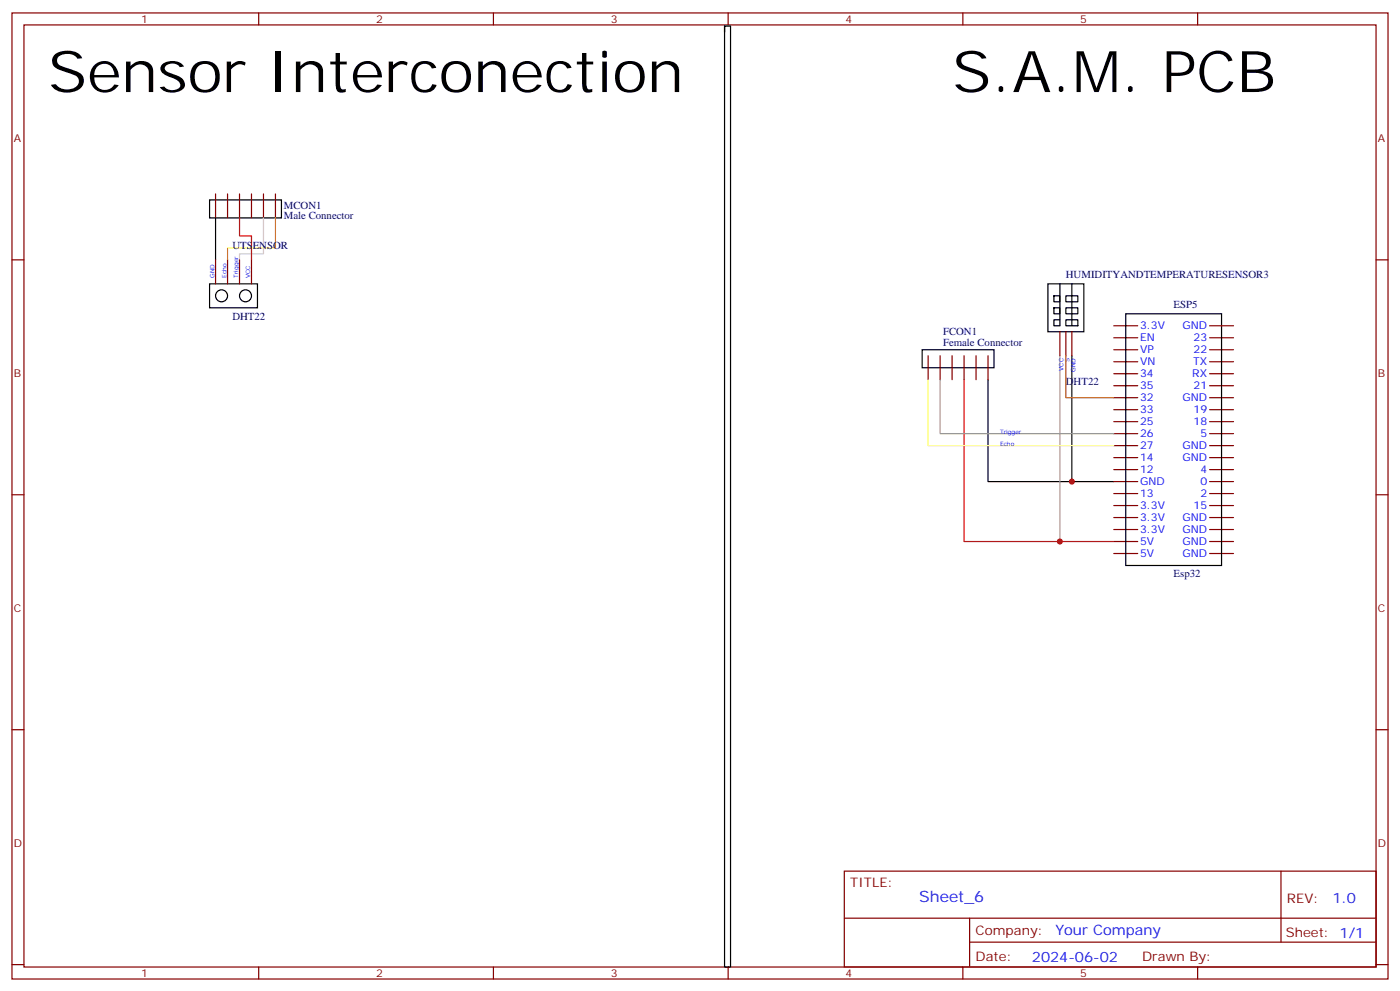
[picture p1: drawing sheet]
<svg xmlns="http://www.w3.org/2000/svg" width="412mm" height="292mm" viewBox="0 0 412 292" stroke-linecap="round" stroke-linejoin="round" font-family="sans-serif">
<g fill="none" stroke="#870000" stroke-width=".35">
<path d="M3.5 3.8h405.4v284.3h-405.4zM7.1 7.3h398.2v277.3h-398.2zM76.2 3.8v3.5M145.3 3.8v3.5M214.5 3.8v3.5M283.6 3.8v3.5M352.8 3.8v3.5M63.5 57.1v7M67 57.1v7M70.6 57.1v7M74.1 57.1v7M77.6 57.1v7"/>
<path d="M81.1 57.1v7M3.5 76.5h3.6M63.5 76.5v7M67 76.5v7M70.6 76.5v7M74.1 76.5v7M405.3 76.5h3.6M312.2 97.6v7.1M314 97.6v7.1M315.7 97.6v7.1M328.1 99.4h7M328.1 95.9h7"/>
<path d="M356.3 99.4h7.1M356.3 95.9h7.1M273.4 104.7v7.1M276.9 104.7v7.1M280.5 104.7v7.1M284 104.7v7.1M287.5 104.7v7.1M291 104.7v7.1M328.1 102.9h7M328.1 106.5h7M328.1 110h7M328.1 113.5h7"/>
<path d="M328.1 117.1h7M356.3 102.9h7.1M356.3 106.5h7.1M356.3 110h7.1M356.3 113.5h7.1M356.3 117.1h7.1M328.1 120.6h7M328.1 124.1h7M328.1 134.7h7M328.1 138.2h7M328.1 131.2h7M328.1 127.6h7"/>
<path d="M356.3 120.6h7.1M356.3 124.1h7.1M356.3 134.7h7.1M356.3 138.2h7.1M356.3 131.2h7.1M356.3 127.6h7.1M3.5 145.6h3.6M328.1 141.7h7M328.1 145.3h7M328.1 148.8h7M328.1 152.3h7M328.1 155.9h7"/>
<path d="M328.1 159.4h7M356.3 141.7h7.1M356.3 145.3h7.1M356.3 148.8h7.1M356.3 152.3h7.1M356.3 155.9h7.1M356.3 159.4h7.1M405.3 145.6h3.6M328.1 162.9h7M356.3 162.9h7.1M3.5 214.8h3.6M405.3 214.8h3.6"/>
<path d="M248.7 256.4h156.6v28.2h-156.6zM377.3 256.4v20.9M248.7 270.2h156.5M285.6 277.3h119.6M285.6 270.2v14.2M3.5 283.9h3.6M76.2 284.6v3.5M145.3 284.6v3.5M214.5 284.6v3.5M283.6 284.6v3.5M352.8 284.6v3.5M405.3 283.9h3.6"/>
</g>
<path d="M70.6 64.1v5.3h3.5v7.1M284 111.8v47.6h44.1" fill="none" stroke="#f00" stroke-width=".35"/>
<g fill="none" stroke="#000" stroke-width=".35">
<path d="M61.7 58.8h21.2v5.3h-21.2zM63.5 64.1v12.4M61.7 83.5h14.1v7.1h-14.1zM308.7 83.5h10.6v14.1h-10.6zM310.4 87.1h1.8v1.7h-1.8zM310.4 90.6h1.8v1.8h-1.8zM312.2 83.5v12.4h-1.8v-1.8h1.8M314 87.1h3.5v1.7h-3.5zM314 90.6h3.5v1.8h-3.5zM314 94.1h3.5v1.8h-3.5zM315.7 83.5v12.4M331.6 92.4h28.2v74h-28.2z"/>
<path d="M271.6 102.9h21.2v5.3h-21.2zM291 111.8v29.9h37.1M315.7 104.7v37"/>
<circle cx="65.3" cy="87.1" r="1.76"/>
<circle cx="72.3" cy="87.1" r="1.76"/>
</g>
<path d="M276.9 111.8v15.8h51.2M312.2 104.7v54.7" fill="none" stroke="#999" stroke-width=".35"/>
<path d="M314 104.7v12.4h14.1" fill="none" stroke="#c60" stroke-width=".35"/>
<path d="M273.4 111.8v19.4h54.7" fill="none" stroke="#ff6" stroke-width=".35"/>
<path d="M81.1 64.1v8.9h-14.1v3.5" fill="none" stroke="#ff0" stroke-width=".35"/>
<path d="M77.6 64.1v10.6h-7v1.8" fill="none" stroke="#ccc" stroke-width=".35"/>
<g fill="#c00">
<circle cx="312.2" cy="159.4" r=".88"/>
<circle cx="315.7" cy="141.7" r=".88"/>
</g>
<path d="M213.4 7.7v276.9h1.8v-276.9h-1.8v1.8" fill="none" stroke="#000" stroke-width=".35"/>
<g font-size="16.9">
<text x="14.1" y="27.1">Sensor Interconection</text>
<text x="280.5" y="27.1">S.A.M. PCB</text>
</g>
<text font-size="4.6" fill="#00f" x="270.8" y="265.4">Sheet_6</text>
<g font-size="4.2" fill="#00f">
<text x="392.5" y="265.7">1.0</text>
<text x="310.9" y="275.2">Your Company</text>
<text x="304" y="283">2024-06-02</text>
</g>
<g font-size="3.9" fill="#800">
<text x="250.5" y="261">TITLE:</text>
<text x="379.1" y="265.7">REV:</text>
<text x="287.4" y="275.2">Company:</text>
<text x="378.7" y="275.8">Sheet: 1/1</text>
<text x="287.4" y="282.9">Date:</text>
<text x="336.4" y="282.9">Draw</text>
<text x="346.6" y="282.9">n By:</text>
</g>
<g font-size="3.2" fill="#800">
<text x="41.6" y="6.8">1</text>
<text x="110.8" y="6.8">2</text>
<text x="179.9" y="6.8">3</text>
<text x="249.1" y="6.8">4</text>
<text x="318.2" y="6.8">5</text>
<text x="4.1" y="41.9">A</text>
<text x="405.9" y="41.9">A</text>
<text x="4.1" y="111.1">B</text>
<text x="405.9" y="111.1">B</text>
<text x="4.1" y="180.2">C</text>
<text x="405.9" y="180.2">C</text>
<text x="4.1" y="249.3">D</text>
<text x="405.9" y="249.3">D</text>
<text x="41.6" y="287.6">1</text>
<text x="110.8" y="287.6">2</text>
<text x="179.9" y="287.6">3</text>
<text x="249.1" y="287.6">4</text>
<text x="318.2" y="287.6">5</text>
</g>
<g font-size="3.2" fill="#000080">
<text x="83.6" y="64.6">Male Connector</text>
<text x="83.6" y="61.4">MCON1</text>
<text x="68.4" y="73.3">UTSENSOR</text>
<text x="314" y="81.8">HUMIDITYANDTEMPERATURESENSOR3</text>
<text x="68.4" y="94.1">DHT22</text>
<text x="345.7" y="90.6">ESP5</text>
<text x="277.8" y="101.9">Female Connector</text>
<text x="277.8" y="98.7">FCON1</text>
<text x="314" y="113.2">DHT22</text>
<text x="345.7" y="170">Esp32</text>
</g>
<g font-size="3.2" fill="#00f">
<text x="335.8" y="100.5">EN</text>
<text x="335.8" y="96.9">3.3V</text>
<text x="348.3" y="96.9">GND</text>
<text x="351.6" y="100.5">23</text>
<text x="335.8" y="107.5">VN</text>
<text x="335.8" y="104">VP</text>
<text x="351.5" y="107.5">TX</text>
<text x="351.6" y="104">22</text>
<text x="335.8" y="111.1">34</text>
<text x="351.2" y="111.1">RX</text>
<text x="335.8" y="118.1">32</text>
<text x="335.8" y="114.6">35</text>
<text x="348.3" y="118.1">GND</text>
<text x="351.6" y="114.6">21</text>
<text x="335.8" y="125.2">25</text>
<text x="335.8" y="121.6">33</text>
<text x="351.6" y="121.6">19</text>
<text x="351.6" y="125.2">18</text>
<text x="335.8" y="128.7">26</text>
<text x="353.6" y="128.7">5</text>
<text x="335.8" y="135.7">14</text>
<text x="335.8" y="132.2">27</text>
<text x="348.3" y="135.7">GND</text>
<text x="348.3" y="132.2">GND</text>
<text x="335.8" y="142.8">GND</text>
<text x="335.8" y="139.3">12</text>
<text x="353.6" y="139.3">4</text>
<text x="353.6" y="142.8">0</text>
<text x="335.8" y="149.9">3.3V</text>
<text x="335.8" y="146.3">13</text>
<text x="351.6" y="149.9">15</text>
<text x="353.6" y="146.3">2</text>
<text x="335.8" y="153.4">3.3V</text>
<text x="348.3" y="153.4">GND</text>
<text x="335.8" y="160.4">5V</text>
<text x="335.8" y="156.9">3.3V</text>
<text x="348.3" y="156.9">GND</text>
<text x="348.3" y="160.4">GND</text>
<text x="335.8" y="164">5V</text>
<text x="348.3" y="164">GND</text>
</g>
<g font-size="1.8" fill="#00f">
<text x="63.1" y="81.8" transform="rotate(-90 63.1 81.8)">GND</text>
<text x="66.7" y="81.8" transform="rotate(-90 66.7 81.8)">Echo</text>
<text x="70.2" y="81.8" transform="rotate(-90 70.2 81.8)">Trigger</text>
<text x="73.7" y="81.8" transform="rotate(-90 73.7 81.8)">VCC</text>
<text x="315" y="106.6" transform="rotate(-90 315 106.6)">S</text>
<text x="313.3" y="109.1" transform="rotate(-90 313.3 109.1)">VCC</text>
<text x="316.8" y="109.5" transform="rotate(-90 316.8 109.5)">GND</text>
<text x="294.6" y="127.6">Trigger</text>
<text x="294.6" y="131.2">Echo</text>
</g>
</svg>
